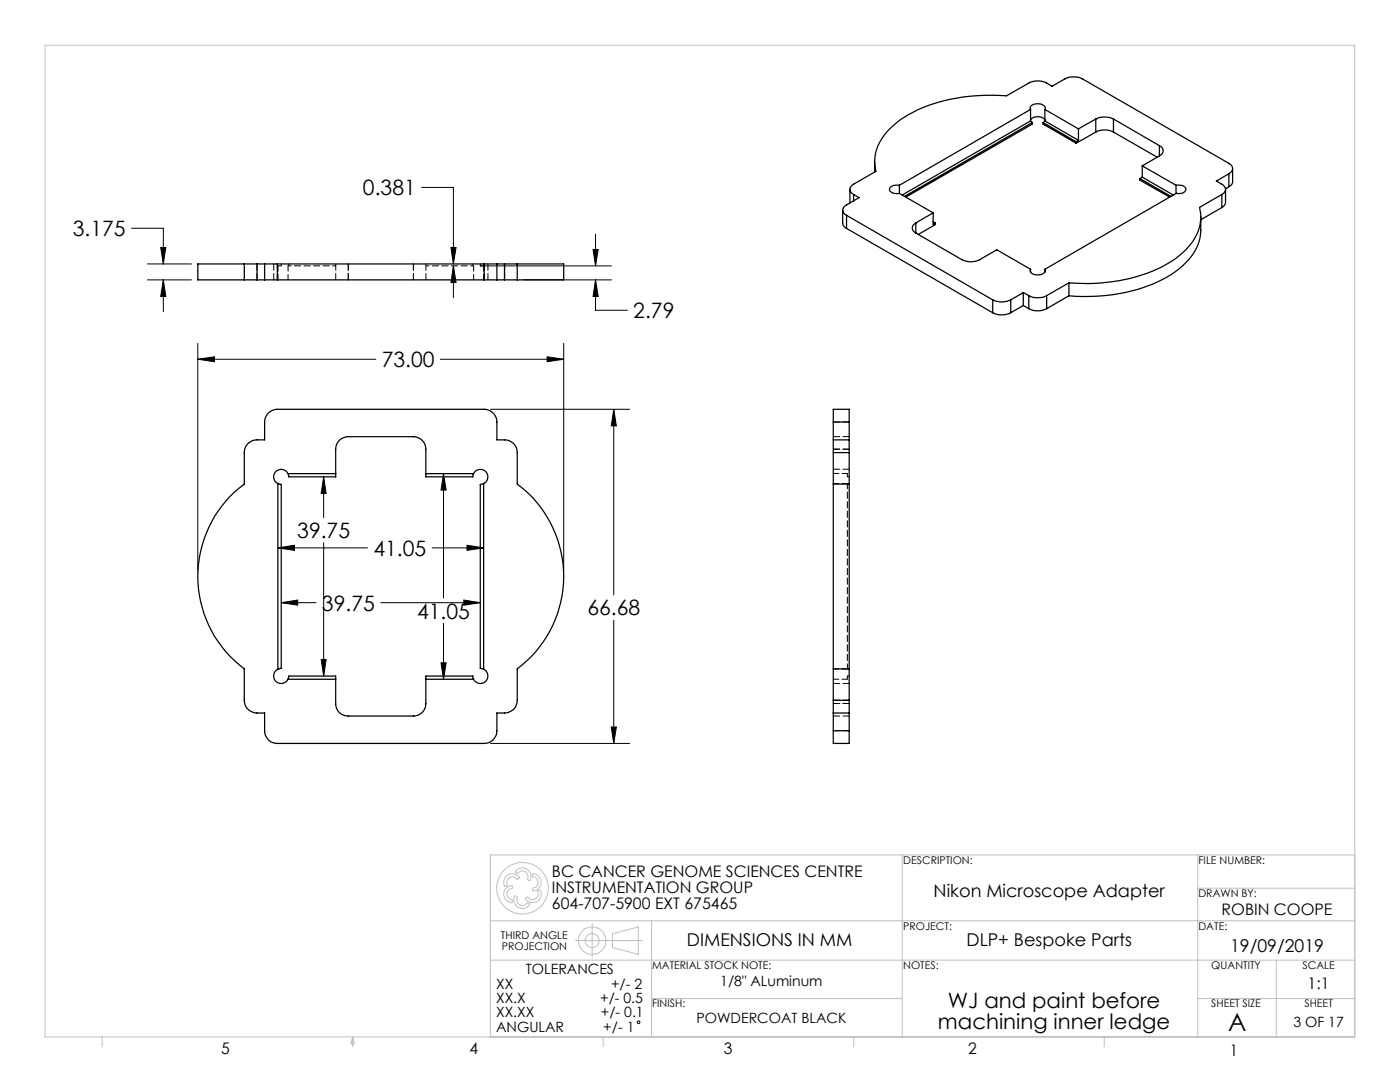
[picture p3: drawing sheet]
<svg xmlns="http://www.w3.org/2000/svg" width="279mm" height="216mm" viewBox="0 0 279 216" stroke-linecap="round" stroke-linejoin="round" font-family="sans-serif">
<g fill="none" stroke="#000" stroke-width=".2">
<path d="M84.1 37.4h6.4v15.3M26.2 45.5h6.4v7.2M29.4 55.8h8.8M29.4 52.7h8.8M32.1 49.4h1l-.5 3.3zM32.6 55.8v6.4M32.6 55.8l.5 3.4h-1zM90 49.4h1l-.5 3.3zM90.5 53.1v6.3M90.5 53.1l.5 3.3h-1zM95.8 53.1h26.2M104.5 55.8h17.5"/>
<path d="M118.4 49.8h1l-.5 3.3zM118.9 55.8v6.1h6.3M118.9 46.7v6.4M118.9 55.8l.5 3.4h-1zM39.5 68.5v45.2M39.5 71.7h35.5M39.5 71.7l3.3-.5v1zM87.9 71.7h24.6M109.2 71.2l3.3 .5-3.3 .5zM112.5 68.5v45.2M64.6 95.1v8.2M64.6 95.1l.5 3.4h-1z"/>
<path d="M88.5 94.5v24.8M88.5 94.5l.5 3.3h-1zM97.9 81.7h27.8M122.5 81.7v37M122.5 81.7l.5 3.3h-1zM55.5 109.3h17.8M55.5 109.3l3.3-.5v1zM64.6 108.3v26.6M86.3 109.3h10.2M92.6 119.7l3.2 .6-3.2 .5zM93.2 108.8l3.3 .5-3.3 .5zM56.1 120.3h7"/>
<path d="M56.1 120.3l3.3-.6v1.1zM64.1 131.6h1l-.5 3.3zM76 120.3h19.8M88 132.3h1l-.5 3.2zM88.5 124.4v11.1M122.5 123.8v24.5M97.9 148.3h27.8M122 145.1h1l-.5 3.2z"/>
<circle cx="127.4" cy="204" r=".27"/>
</g>
<g fill="none" stroke="#c0c0c0" stroke-width=".2">
<path d="M9 9h261.4v197.9h-261.4zM101 174.9a1.61 1.61 0 0 1 2.6 .4l-.3 .2a1.18 1.18 0 0 0-1.6-.4 1.18 1.18 0 0 0-.5 1.5l-.3 .3a1.34 1.34 0 0 1 .1-2zM101.1 177.1l.3-.2a.53 .53 0 0 1 .8-.1v.4a1.2 1.2 0 0 0-1.1 1.2 1.2 1.2 0 0 0 1.1 1.2v.4a1.54 1.54 0 0 1-1.6-2.1zM102.8 178.8l.4 .2a1.21 1.21 0 0 0 .5 1.5 1.21 1.21 0 0 0 1.6-.3l.4 .2a1.71 1.71 0 0 1-2.3 .7 1.71 1.71 0 0 1-.6-2.3zM102.9 173.8a1.68 1.68 0 0 1 2.3-.3 1.68 1.68 0 0 1 .5 2.2l-.4-.2a1.18 1.18 0 0 0-.5-1.6 1.18 1.18 0 0 0-1.6 .4l-.4-.2zM104.9 179.2l.3-.2a1.17 1.17 0 0 0 1.5 .4 1.17 1.17 0 0 0 .7-1.3l-.1-.3 .4-.2a1.56 1.56 0 0 1-.8 2.4 1.5 1.5 0 0 1-2-.8zM106.3 174.4a1.65 1.65 0 0 1 1.6 1.1 1.65 1.65 0 0 1-.5 1.8l-.3 .3a.56 .56 0 0 1-.8 .1v-.4a1.2 1.2 0 0 0 1.1-1.2 1.2 1.2 0 0 0-1.1-1.2zM180.1 170.6v36.3M239 177.2h31.4M239 170.6v36.3M270.4 170.6h-172.5v36.3M97.9 183.7h172.5"/>
<path d="M97.9 191.6h172.5M114.9 187.7h13.4M118.2 184.3v6.8M122.2 186.3l5.2-1.3v5.4l-5.2-1.3zM130 199.2h50.1M130 183.7v23.2M239 199.2h31.4M254.7 191.6v15.3M20.4 206.9v2M70.4 206.9v2M70.4 206.9l.3 1.4h-.7zM120.4 206.9v2"/>
<path d="M170.4 206.9v2M220.4 206.9v2"/>
<circle cx="104.3" cy="177.2" r="5.2"/>
<circle cx="118.2" cy="187.7" r="2.73"/>
<circle cx="118.2" cy="187.7" r="1.4"/>
</g>
<path d="M122.5 81.7l.5 3.3h-1zM122 145.1h1l-.5 3.2zM39.5 71.7l3.3-.5v1zM109.2 71.2l3.3 .5-3.3 .5zM55.5 109.3l3.3-.5v1zM93.2 108.8l3.3 .5-3.3 .5zM88.5 94.5l.5 3.3h-1zM88 132.3h1l-.5 3.2zM56.1 120.3l3.3-.6v1.1zM92.6 119.7l3.2 .6-3.2 .5zM64.1 131.6h1l-.5 3.3zM64.6 95.1l.5 3.4h-1zM118.4 49.8h1l-.5 3.3zM118.9 55.8l.5 3.4h-1zM90.5 53.1l.5 3.3h-1zM90 49.4h1l-.5 3.3zM32.6 55.8l.5 3.4h-1zM32.1 49.4h1l-.5 3.3z" fill="#000"/>
<g fill="none" stroke="#000" stroke-width=".25">
<path d="M169.6 37.8v2.7M170.4 38.8l1 .6-2.5 1.5a1.1 1.1 0 0 0-.7 1 1.1 1.1 0 0 0 .7 1.1M170.4 38.8v1.3M174.6 32.3v2M179.5 37a1.45 1.45 0 0 0-2 .9 1.62 1.62 0 0 0 2 .7M179.5 38.6l6.7 3.9M179.5 37v1.6M205.7 21.8a.98 .98 0 0 1 1.2-1.1 1.34 1.34 0 0 1 1.7 1l-.1 .1M205.7 24.1l.3 .3M205.7 23.9a2 2 0 0 1 2.8 0M205.7 21.8l-26.2 15.2M205.7 21.8v2.3"/>
<path d="M205.7 24.1l-25.6 14.8M206 24.4l-25.5 14.8M206 24.4v.4l-25.2 14.5M208.2 24.4l6.6 3.9M208.2 24.4v.4l6.6 3.8M208.5 24.1l-.3 .3M208.5 21.8l6.7 3.9M208.5 21.8v2.3M208.5 24.1l6.7 3.9M214.8 28.3v.3M215.2 28l-.4 .3M215.2 25.7v2.3"/>
<path d="M218.7 23.7a4.2 4.2 0 0 1 3.5 0M218.7 26.4a3.8 3.8 0 0 1 3.5 0M218.7 23.7l-3.5 2M218.7 23.7v2.7M218.7 26.4l-3.9 2.2M222.2 23.7l9.2 5.4M222.2 23.7v2.7M222.2 26.4l8.7 5M227.5 35.6l6.2 3.6M227.5 35.6v.3l5.9 3.4M228 33.1l6.7 3.9M228 35.3l6.1 3.6"/>
<path d="M228 33.1v2.2M228 35.3l-.5 .3M231.4 29.1a1.07 1.07 0 0 1 .7 1 1.07 1.07 0 0 1-.7 1M231.4 31.1l-3.4 2M231.4 29.1v2M234.7 37a1.45 1.45 0 0 1 2 .9 1.62 1.62 0 0 1-2 .7M234.7 38.6l-26.2 15.1M234.7 37v1.6M243.8 38.8l-4.4 2.6a9 9 0 0 1-3.4 9 26.9 26.9 0 0 1-15.2 5.9l-3.7 .3-3.8-.2M243.8 38.8v2.6M244.6 37.8v2.7l-.3 .5-.5 .4M245.3 34.7a1.1 1.1 0 0 0 .7-1.1 1.1 1.1 0 0 0-.7-1l-29.2-16.8a4 4 0 0 0-3.6 0l-2.5 1.4a4.4 4.4 0 0 0-4.4-.8l-4.7 2.7a35.9 35.9 0 0 0-18.7 3.3 13.4 13.4 0 0 0-7.5 8.2l-.1 .7a6.7 6.7 0 0 0 .2 2.9l-4.4 2.6a1.07 1.07 0 0 0-.8 1 1.07 1.07 0 0 0 .8 1"/>
<path d="M245.3 34.7l-2.6 1.4a3.3 3.3 0 0 1 1.8 1.3 1.08 1.08 0 0 1-.7 1.4M245.3 34.7v2.6M245.3 37.3l-.7 .4M246 33.7v2.7a1.13 1.13 0 0 1-.7 .9M48.8 55.8h2.5M48.8 52.7h2.5M48.8 52.7h-9.3v3.1h9.3M48.8 52.7v3.1M51.3 55.8h1.5M51.3 52.7h1.5M51.3 52.7v3.1M52.8 52.7h2.6"/>
<path d="M52.8 55.8h2.6M52.8 52.7v3.1M55.4 52.7v3.1M55.4 55.8h41.2M55.4 52.7h41.2M96.6 55.8h2.6M96.6 52.7h2.6M96.6 52.7v3.1M99.2 52.7v3.1M99.2 55.8h1.5M99.2 52.7h1.5M100.7 55.8h2.5"/>
<path d="M100.7 52.7h2.5M100.7 52.7v3.1M103.2 52.7h9.3v3.1h-9.3M103.2 52.7v3.1M168.2 41.9v2.6l.2 .7 .5 .4M168.9 43l29.2 16.8M168.9 43v2.6M168.9 45.6l29.2 16.8M182.8 44.5a1.07 1.07 0 0 0-.7 1 1.07 1.07 0 0 0 .7 1M182.8 46.5l9.2 5.3a3.8 3.8 0 0 0 3.5 0l3.4-2 6.8 3.9M182.8 44.5v2M186.2 42.5l-3.4 2"/>
<path d="M186.2 42.5v2.3l.5-.3M186.2 44.2l.5 .3M186.7 44.5v.3l-3.4 2M198.1 59.8a4 4 0 0 0 3.6 0M198.1 59.8v2.6M201.7 59.8v2.6M204.2 58.4l1.1 .6M204.2 58.4l-2.5 1.4M204.2 58.4v2.6M205.3 59a3.9 3.9 0 0 0 3.6 0M205.3 59v2.6M205.7 53.7a.98 .98 0 0 0 1.2 1.2 1.34 1.34 0 0 0 1.7-1l-.1-.2"/>
<path d="M205.7 53.7v.6M208.5 53.7v.6M208.9 59v2.6M213.3 56.4l-4.4 2.6M213.3 56.4v2.6M213.3 59l-4.4 2.6M239.6 43.3v2.6a10 10 0 0 1-4.3 7.7 30.8 30.8 0 0 1-19.5 5.6l-2.5-.2M243.8 41.4l-4.2 2.5M198.1 62.4a4 4 0 0 0 3.6 0M204.2 61l-2.5 1.4M204.2 61l1.1 .6M205.3 61.6a3.9 3.9 0 0 0 3.6 0"/>
<path d="M53.7 82.3l.8-.5 .9-.1h41.2a2.57 2.57 0 0 1 2.6 2.5v3.6a3.9 3.9 0 0 1 3.1 .6 2.43 2.43 0 0 1 .9 1.9v6.3a22.9 22.9 0 0 1 0 36.9v6.2a2.5 2.5 0 0 1-2.5 2.6h-1.5v3.5a2.51 2.51 0 0 1-2.6 2.5h-41.2a2.5 2.5 0 0 1-2.6-2.5v-3.5a3.6 3.6 0 0 1-3.5-.9l-.4-.8-.1-.9v-6.2a22.9 22.9 0 0 1 0-36.9v-6.3a2.5 2.5 0 0 1 2.5-2.5h1.5v-3.6a2.46 2.46 0 0 1 .9-1.9zM55.5 96.5l.6 .2v36.7l-.6 .1M55.5 96.5v37M57.5 94.5l.1 .6h9.4v-5.5a2.5 2.5 0 0 1 2.5-2.5h13a2.51 2.51 0 0 1 2.5 2.5v5.5h9.4l.1-.6M57.5 94.5a1.49 1.49 0 0 0-2.4-.4 1.49 1.49 0 0 0 .4 2.4M57.5 94.5h9.5M85 94.5h9.5M94.5 94.5a1.49 1.49 0 0 1 2.4-.4 1.49 1.49 0 0 1-.4 2.4M96.5 96.5l-.7 .2v36.7l.7 .1M96.5 96.5v37M166.3 96.6v36.9M166.3 87.8v2.5"/>
<path d="M166.3 84.2v-2.5h3.2v2.5M166.3 87.8h3.2M166.3 96.6h3.2M166.3 84.2v3.6M166.3 90.3v6.3M166.3 90.3h3.2M166.3 84.2h3.2M169.5 96.6v36.9M169.5 87.8v2.5M169.5 84.2v3.6M169.5 90.3v6.3M55.5 133.5a1.51 1.51 0 0 0-.5 2.5 1.51 1.51 0 0 0 2.5-.5"/>
<path d="M57.5 135.5l.1-.6h9.4v5.5a2.45 2.45 0 0 0 2.5 2.5h13a2.45 2.45 0 0 0 2.5-2.5v-5.5h9.4l.1 .6M57.5 135.5h9.5M85 135.5h9.5M96.5 133.5a1.51 1.51 0 0 1 .4 2.5 1.51 1.51 0 0 1-2.4-.5M166.3 139.7v2.6M166.3 133.5h3.2M166.3 139.7h3.2M166.3 133.5v6.2M169.5 139.7v2.6M169.5 133.5v6.2M166.3 145.8v2.5h3.2v-2.5M166.3 142.3h3.2"/>
<path d="M166.3 142.3v3.5M166.3 145.8h3.2M169.5 142.3v3.5"/>
</g>
<g fill="none" stroke="#000" stroke-width=".2" stroke-dasharray="1.3 .6">
<path d="M51.3 55.8v-3.1M54.6 52.7v3.1M55.4 55.8v-3.1M56.1 52.7v.3M57.6 52.7v.3M67 52.7v3.1M69.5 52.7v3.1M82.5 52.7v3.1M85 52.7v3.1M94.4 52.7v.3M95.9 52.7v.3M96.6 52.7v3.1"/>
<path d="M97.4 55.8v-3.1M100.7 52.7v3.1M166.3 84.2h3.2M166.3 90.3h3.2M169.5 96.6h-.4M169.5 95.1h-.4M169.5 87.1h-3.2M169.5 89.6h-3.2M169.5 93.6h-3.2M166.3 136.4h3.2M169.5 134.9h-.4M169.5 133.4h-.4"/>
<path d="M169.5 139.7h-3.2M169.5 140.4h-3.2M169.5 142.9h-3.2M169.5 145.8h-3.2"/>
</g>
<path d="M56.1 53h-.6M96.5 53h-.6M169.1 95.1v-.6M169.1 135.5v-.6" fill="none" stroke="#000" stroke-width=".2" stroke-dasharray="1.3 .6" stroke-dashoffset=".3"/>
<path d="M55.5 53v2.8M57.5 55.8v-2.8M94.5 53v2.8M96.5 55.8v-2.8M166.3 96.5h2.8M169.1 94.5h-2.8M166.3 135.5h2.8M169.1 133.5h-2.8M169.1 133.5v-37" fill="none" stroke="#000" stroke-width=".2" stroke-dasharray="1.3 .6" stroke-dashoffset=".2"/>
<path d="M67 53h-9.5M94.5 53h-9.5" fill="none" stroke="#000" stroke-width=".2" stroke-dasharray="1.3 .6" stroke-dashoffset=".6"/>
<text font-size="4.9" x="245.1" y="205.7">A</text>
<g font-size="4.2">
<text x="72.4" y="39">0.381</text>
<text x="14.5" y="47.1">3.175</text>
<text x="126.4" y="63.5">2.79</text>
<text x="76.2" y="73.3">73.00</text>
<text x="59.3" y="107.4">39.75</text>
<text x="74.5" y="110.9">41.05</text>
<text x="64.3" y="121.8">39.75</text>
<text x="83.3" y="123.5">41.05</text>
<text x="117.2" y="122.8">66.68</text>
<text x="189.2" y="201.2">WJ and paint before</text>
<text x="187.2" y="205.3">machining inner ledge</text>
</g>
<g font-size="3.5">
<text x="186.3" y="179">Nikon Microscope Adapter</text>
<text x="137.1" y="188.9">DIMENSIONS IN MM</text>
<text x="192.9" y="188.9">DLP+ Bespoke Parts</text>
<text x="245.5" y="189.9">19/09/2019</text>
</g>
<g font-size="3.2">
<text x="110.1" y="175">BC CANCER GENOME SCIENCES CENTRE</text>
<text x="110.1" y="178.1">INSTRUMENTATION GROUP</text>
<text x="110.1" y="181.3">604-707-5900 EXT 675465</text>
<text x="243.8" y="182.6">ROBIN COOPE</text>
<text x="261" y="197.3">1:1</text>
<text x="44.2" y="210.4">5</text>
<text x="93.7" y="210.4">4</text>
<text x="144.5" y="210.3">3</text>
<text x="193.2" y="210.3">2</text>
<text x="245.4" y="210.6">1</text>
</g>
<g font-size="2.8">
<text x="99" y="197.4">XX</text>
<text x="105" y="194.4">TOLERANCES</text>
<text x="122" y="197.4">+/- 2</text>
<text x="143.7" y="196.8">1/8&quot; ALuminum</text>
<text x="99" y="200.2">XX.X</text>
<text x="99" y="203">XX.XX</text>
<text x="119.8" y="200.2">+/- 0.5</text>
<text x="119.9" y="203">+/- 0.1</text>
<text x="99" y="205.8">ANGULAR</text>
<text x="120.4" y="205.8">+/- 1</text>
<text x="139" y="204">POWDERCOAT BLACK</text>
<text x="258.1" y="204.8">3 OF 17</text>
</g>
<g font-size="2.1">
<text x="180.3" y="172.4">DESCRIPTION:</text>
<text x="239.2" y="172.4">FILE NUMBER:</text>
<text x="239.2" y="179">DRAWN BY:</text>
<text x="180.3" y="185.5">PROJECT:</text>
<text x="239.2" y="185.5">DATE:</text>
<text x="100" y="187.4">THIRD ANGLE</text>
<text x="100.1" y="189.5">PROJECTION</text>
<text x="130.1" y="193.4">MATERIAL STOCK NOTE:</text>
<text x="180.3" y="193.4">NOTES:</text>
<text x="241.7" y="193.4">QUANTITY</text>
<text x="259.9" y="193.4">SCALE</text>
<text x="130.1" y="201">FINISH:</text>
<text x="241.7" y="201">SHEET SIZE</text>
<text x="260.3" y="201">SHEET</text>
</g>
</svg>
